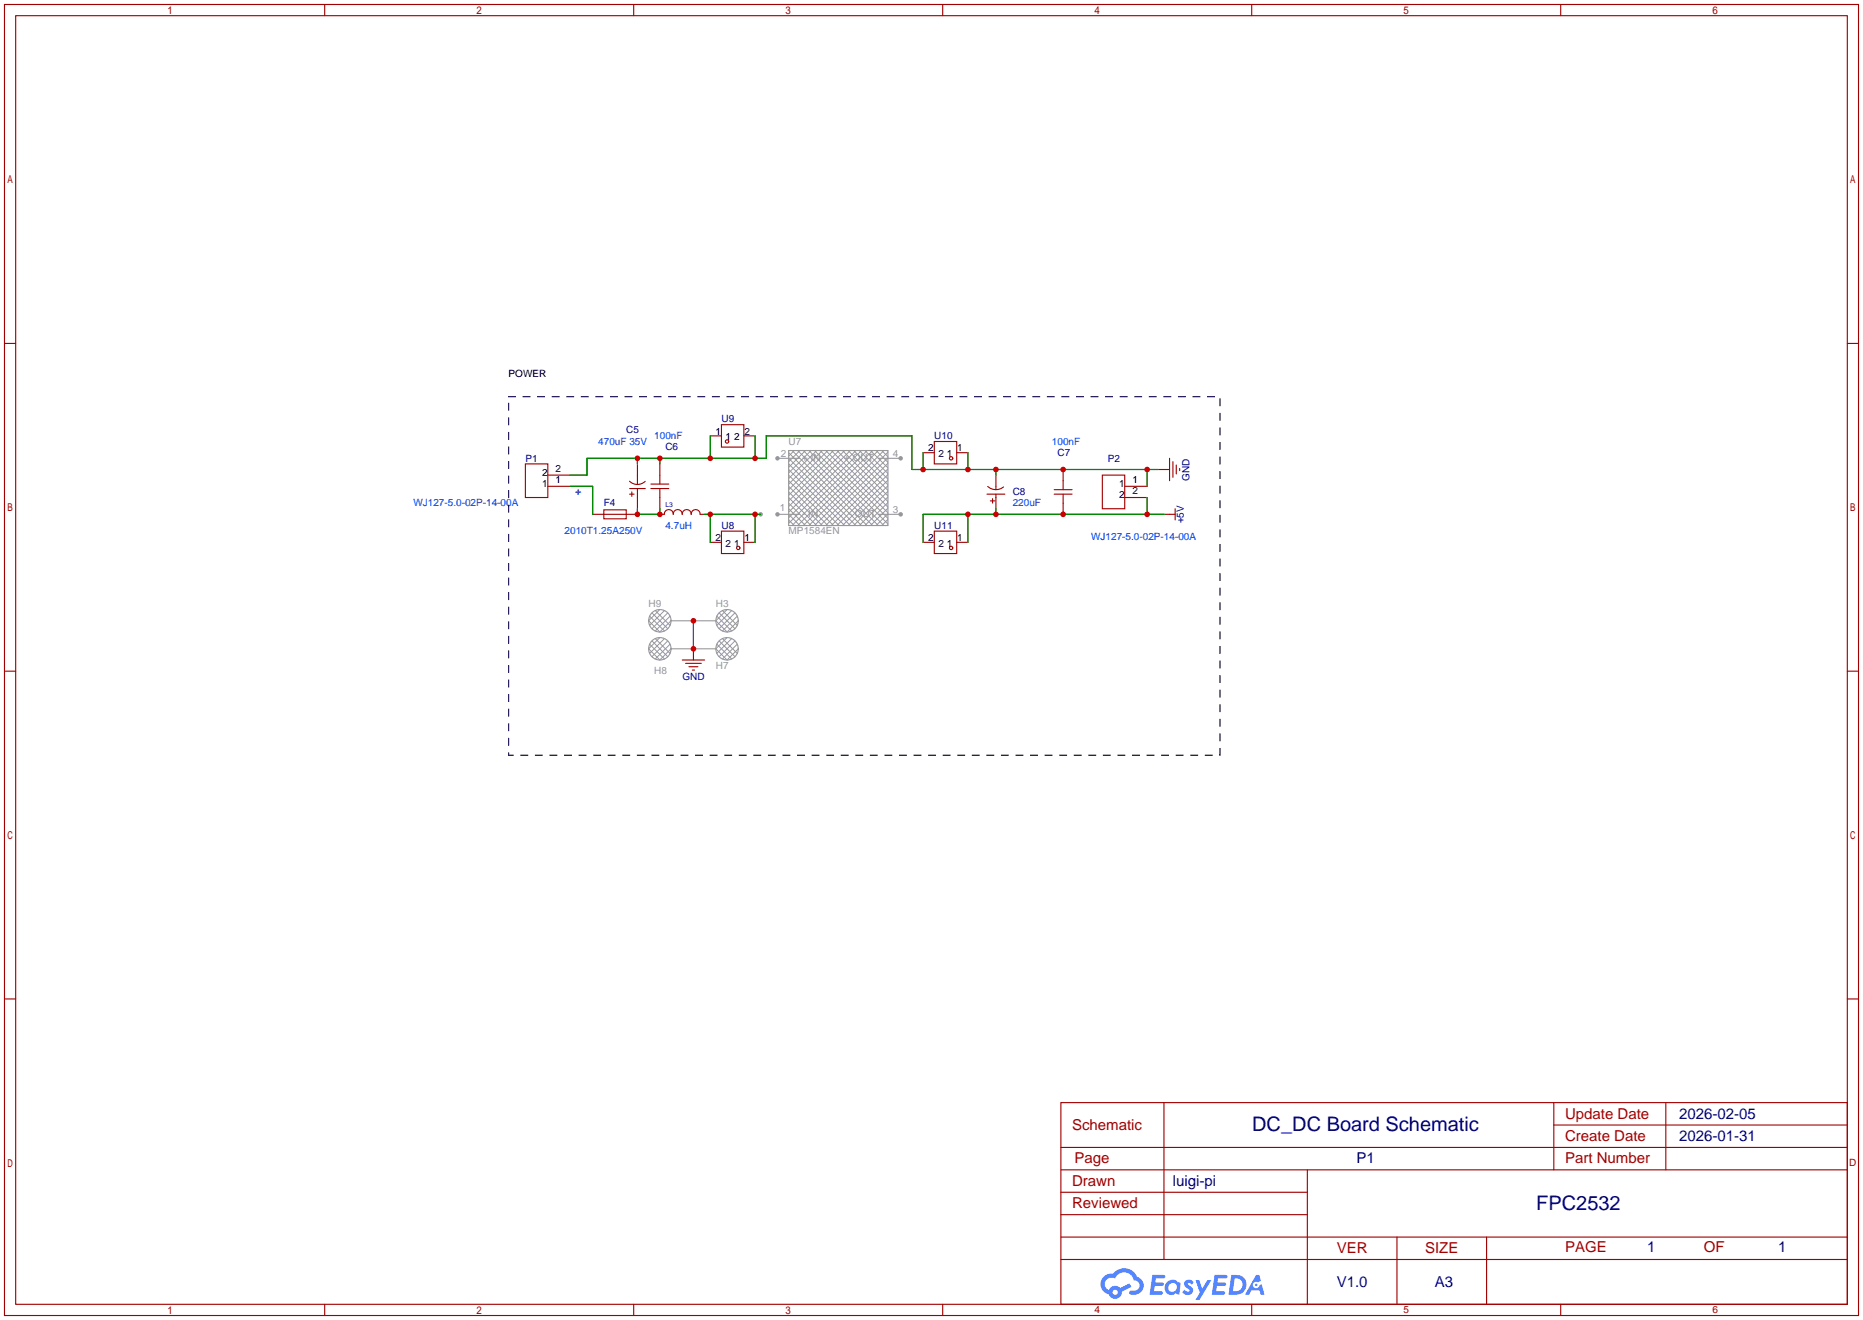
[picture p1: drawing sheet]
<svg xmlns="http://www.w3.org/2000/svg" width="422mm" height="299mm" viewBox="0 0 422 299" stroke-linecap="round" stroke-linejoin="round" font-family="sans-serif">
<g fill="#999">
<circle cx="176.3" cy="116.6" r=".51"/>
<circle cx="176.3" cy="103.9" r=".51"/>
<circle cx="204.2" cy="116.6" r=".51"/>
<circle cx="204.2" cy="103.9" r=".51"/>
<circle cx="172.5" cy="116.6" r=".51"/>
</g>
<g fill="none" stroke="#a10000" stroke-width=".25">
<path d="M1 1h420.4v297.2h-420.4zM3.6 3.6h415.2v292.1h-415.2zM73.6 1v2.6M143.7 1v2.6M213.7 1v2.6M283.8 1v2.6M353.9 1v2.6M1 77.9h2.6M418.8 77.9h2.6M1 152.1h2.6M418.8 152.1h2.6M1 226.4h2.6"/>
<path d="M418.8 226.4h2.6M240.5 249.9h178.3v45.8h-178.3zM263.9 249.9v35.6M352.3 249.9v15.3M352.3 255h66.5M377.7 249.9v15.3M240.5 270.3h55.9M240.5 265.2h178.3M240.5 275.3h55.9M240.5 260.1h178.3M296.4 265.2v30.5M73.6 295.7v2.5"/>
<path d="M143.7 295.7v2.5M213.7 295.7v2.5M240.5 285.5h178.3M240.5 280.4h178.3M283.8 295.7v2.5M316.7 280.4v15.3M337.1 280.4v15.3M353.9 295.7v2.5"/>
</g>
<g fill="#5487ff">
<path d="M268.8 290.3a1.3 1.3 0 0 1 1.8 .3l-.4 .6a.54 .54 0 0 0-.9-.2l.1 .2a1.28 1.28 0 0 1 .8 2 1.53 1.53 0 0 1-2.2-.3l.6-.6 .7 .5a.31 .31 0 0 0 .4-.3 .31 .31 0 0 0-.3-.3 1.12 1.12 0 0 1-.6-1.9z"/>
<path d="M271.1 290.2h.8l.7 1.9 1.1-1.9h1l-2.8 4.5h-.8l.9-1.7z"/>
<path d="M261.3 289h2.2a.46 .46 0 0 1 .6 .1 .46 .46 0 0 1 .1 .5l-.4 .2h-1.7l-.2 .9h1.7a.4 .4 0 0 1 .3 .4 .4 .4 0 0 1-.4 .4h-1.7l-.2 1.2h1.4a.46 .46 0 0 1 .5 .1 .46 .46 0 0 1 .1 .5l-.3 .2h-2.7z"/>
<path d="M275.4 289h2.2a.47 .47 0 0 1 .6 .1 .47 .47 0 0 1 .1 .5l-.4 .2h-1.7l-.2 .9h1.7a.4 .4 0 0 1 .3 .4 .4 .4 0 0 1-.4 .4h-1.7l-.2 1.2h1.4a.46 .46 0 0 1 .5 .1 .46 .46 0 0 1 .1 .5l-.3 .2h-2.6z"/>
<path d="M284.8 289h.7l.4 1.3-.7 .4a.75 .75 0 0 0-1.1 .3 .75 .75 0 0 0 .5 1 .75 .75 0 0 0 .9-.6l.6-.3 .6 2.4h-.9l-.2-1h-1.9l-.5 1h-.9z"/>
<path d="M279.2 289l-.7 4.5h1.5a2.27 2.27 0 0 0 2.6-2.3 2.27 2.27 0 0 0-2.7-2.2zM280 289.8a1.5 1.5 0 0 1 1.7 1.5 1.5 1.5 0 0 1-1.9 1.4h-.3z"/>
<path d="M264.6 290.6a1.6 1.6 0 0 0-.3 2.3 1.6 1.6 0 0 0 2.3 .2l.8 .4 .3-2.5-.2-.3h-.4a1.58 1.58 0 0 0-2.5-.1zM265.2 291.1a.98 .98 0 0 1 1.6 .5 .98 .98 0 0 1-1.1 1.2 .94 .94 0 0 1-.8-.6 .94 .94 0 0 1 .3-1.1z"/>
<path d="M250.2 289.4a2.37 2.37 0 0 0 1.2 4 1.54 1.54 0 0 0 1.7 1 1.54 1.54 0 0 0 1.3-1.6l2.1-1.1-.4-.8-2.1 1.1a1.57 1.57 0 0 0-2.6 .4 1.5 1.5 0 0 1-.7-2.1 1.5 1.5 0 0 1 2.1-.5 2.23 2.23 0 0 1 2.3-1.4 2.23 2.23 0 0 1 2 1.8 1.16 1.16 0 0 1 1.3 1.1 1.16 1.16 0 0 1-1.1 1.3h-.7a.47 .47 0 0 0-.6 .3 .47 .47 0 0 0 .4 .6 2.14 2.14 0 0 0 2.8-1.4 2.14 2.14 0 0 0-1.4-2.7 3.2 3.2 0 0 0-5.4-.7l-1.2 .1zM252.3 292.9a.58 .58 0 0 1 1.1 0 .58 .58 0 0 1-1.1 0z"/>
<circle cx="284.8" cy="291.3" r=".28"/>
</g>
<path d="M115.3 89.9h161.3v81.3h-161.3z" fill="none" stroke="#000" stroke-width=".25" stroke-dasharray="1.5 1.8"/>
<g fill="none" stroke="#a10000" stroke-width=".25">
<path d="M161 98.8h2.6M163.6 96.3h5.1v5h-5.1zM168.7 98.8h2.5M119.1 105.2h5.1v7.6h-5.1zM124.2 110.2h5.1M124.2 107.7h5.1M134.4 116.6h10.1M136.9 115.6h5.1v2h-5.1zM142.7 109.1a2.54 2.54 0 0 0 3.6 0M142.7 110.7h3.6M142.7 112h1.1M143.3 111.5v1"/>
<path d="M144.5 105.2v4.5M144.5 110.7v4.6M147.6 110.7h4M147.6 109.7h4M149.6 116.6h1a1.01 1.01 0 0 1 1-1.1 1.01 1.01 0 0 1 1 1.1 1.02 1.02 0 0 1 1.1-1.1 1.02 1.02 0 0 1 1 1.1 1.02 1.02 0 0 1 1-1.1 1.02 1.02 0 0 1 1 1.1 1.02 1.02 0 0 1 1-1.1 1.02 1.02 0 0 1 1 1.1M149.6 105.2v4.5M149.6 110.7v4.6M158.7 116.6h1.1M209.3 102.6h2.5M211.8 100.1h5.1v5.1h-5.1zM216.9 102.6h2.6M223.8 112h4"/>
<path d="M223.9 110.3a2.74 2.74 0 0 0 3.6 .1M224.5 113.5h1.1M225 113v1M225.8 107.7v3.3M225.8 112v3.3M239 112h4.1M239 111h4.1M241 106.4v4.6M241 112v4.6M249.9 107.7h5.1v7.6h-5.1zM255 110.2h5.1M255 112.8h5.1"/>
<path d="M262.6 106.4h2.6M263.9 116.6h2.5M265.2 103.9v5.1M265.9 104.6v3.6M266.4 115.3v2.6M266.7 105.4v2M267.5 106.2v.5M161 122.9h2.6M163.6 120.4h5.1v5.1h-5.1zM168.7 122.9h2.5M209.3 122.9h2.5M211.8 120.4h5.1v5.1h-5.1z"/>
<path d="M216.9 122.9h2.6M154.7 149.6h5.1M155.4 150.4h3.6M156.2 151.1h2M157 151.9h.5M157.2 147.1v2.5"/>
<circle cx="164.8" cy="100.1" r=".38"/>
<circle cx="215.6" cy="103.9" r=".38"/>
<circle cx="167.4" cy="124.2" r=".38"/>
<circle cx="215.6" cy="124.2" r=".38"/>
</g>
<g fill="none" stroke="#008700" stroke-width=".25">
<path d="M161 98.8v5.1M171.2 98.8v5.1M129.3 110.2h5.1v6.4M144.5 115.3v1.3h5.1v-1.3M144.5 103.9v1.3M149.6 103.9v1.3M159.8 116.6h12.7M161 116.6v6.3M171.2 116.6v6.3M209.3 102.6v3.8M219.5 102.6v3.8M219.5 116.6v6.3"/>
<path d="M225.8 106.4v1.3M225.8 115.3v1.3M260.1 106.4v3.8M260.1 112.8v3.8M262.6 106.4h-55.8v-7.6h-33.1v5.1h-40.6v3.8h-3.8M263.9 116.6h-54.6v6.3M157.2 140.7v6.4"/>
</g>
<g fill="none" stroke="#999" stroke-width=".25">
<path d="M176.3 116.6h5.1M176.3 103.9h5.1M178.8 102.1h22.5v17h-22.5zM199.1 116.6h5.1M199.1 103.9h5.1M152.1 140.7h10.2M152.1 147.1h10.2"/>
<circle cx="149.6" cy="147.1" r="2.54"/>
<circle cx="149.6" cy="140.7" r="2.54"/>
<circle cx="164.8" cy="140.7" r="2.54"/>
<circle cx="164.8" cy="147.1" r="2.54"/>
</g>
<g fill="none" stroke="#999" stroke-width=".23">
<path d="M178.8 117.9l1.3 1.2M178.8 116.6l2.6 2.5M178.8 115.3l3.8 3.8M178.8 114l5.1 5.1M178.8 112.8l6.4 6.3M178.8 111.5l7.6 7.6M178.8 110.2l8.9 8.9M178.8 109l10.2 10.1M178.8 107.7l11.4 11.4M178.8 106.4l12.7 12.7M178.8 105.2l14 13.9M178.8 103.9l15.3 15.2"/>
<path d="M178.8 102.6l16.5 16.5M179.6 102.1l17 17M180.1 102.1l-1.3 1.3M180.9 102.1l17 17M181.4 102.1l-2.6 2.6M182.1 102.1l17 17M182.6 102.1l-3.8 3.8M183.4 102.1l17 17M183.9 102.1l-5.1 5.1M184.7 102.1l16.6 16.7M185.2 102.1l-6.4 6.4M185.9 102.1l15.4 15.4"/>
<path d="M186.4 102.1l-7.6 7.6M187.2 102.1l14.1 14.1M187.7 102.1l-8.9 8.9M188.5 102.1l12.8 12.9M189 102.1l-10.2 10.2M189.8 102.1l11.5 11.6M190.2 102.1l-11.4 11.5M191 102.1l10.3 10.3M191.5 102.1l-12.7 12.7M192.3 102.1l9 9M192.8 102.1l-14 14M193.6 102.1l7.7 7.8"/>
<path d="M194.1 102.1l-15.3 15.3M194.8 102.1l6.5 6.5M195.3 102.1l-16.5 16.5M196.1 102.1l5.2 5.2M196.6 102.1l-17 17M197.4 102.1l3.9 4M197.9 102.1l-17 17M198.6 102.1l2.7 2.7M199.1 102.1l-17 17M199.9 102.1l1.4 1.4M200.4 102.1l-17 17M201.2 102.1l.1 .2"/>
<path d="M201.3 102.5l-16.6 16.6M201.3 103.8l-15.4 15.3M201.3 105l-14.1 14.1M201.3 106.3l-12.8 12.8M201.3 107.6l-11.5 11.5M201.3 108.8l-10.3 10.3M201.3 110.1l-9 9M201.3 111.4l-7.7 7.7M201.3 112.6l-6.5 6.5M201.3 113.9l-5.2 5.2M201.3 115.2l-3.9 3.9M201.3 116.5l-2.7 2.6"/>
<path d="M201.3 117.7l-1.4 1.4M201.3 119l-.1 .1M147.3 139.7l3.4 3.3M147.8 138.9l3.6 3.6M148.6 138.4l3.3 3.4M149.6 138.2l-2.5 2.5 2.5 2.6 2.5-2.6M150.7 138.4l-3.4 3.4M151.4 138.9l-3.6 3.6M151.9 139.7l-3.3 3.3M162.5 139.7l3.4 3.3M163.1 138.9l3.5 3.6M163.8 138.4l3.4 3.4"/>
<path d="M164.8 138.2l-2.5 2.5 2.5 2.6 2.6-2.6M165.9 138.4l-3.4 3.4M166.6 138.9l-3.5 3.6M167.2 139.7l-3.4 3.3M147.3 146l3.4 3.4M147.8 145.3l3.6 3.6M148.6 144.8l3.3 3.3M149.6 144.5l-2.5 2.6 2.5 2.5 2.5-2.5M150.7 144.8l-3.4 3.3M151.4 145.3l-3.6 3.6M151.9 146l-3.3 3.4M162.5 146l3.4 3.4"/>
<path d="M163.1 145.3l3.5 3.6M163.8 144.8l3.4 3.3M164.8 144.5l-2.5 2.6 2.5 2.5 2.6-2.5M165.9 144.8l-3.4 3.3M166.6 145.3l-3.5 3.6M167.2 146l-3.4 3.4"/>
</g>
<g fill="#c00">
<circle cx="144.5" cy="116.6" r=".63"/>
<circle cx="149.6" cy="116.6" r=".63"/>
<circle cx="171.2" cy="116.6" r=".63"/>
<circle cx="161" cy="116.6" r=".63"/>
<circle cx="157.2" cy="147.1" r=".63"/>
<circle cx="157.2" cy="140.7" r=".63"/>
<circle cx="260.1" cy="106.4" r=".63"/>
<circle cx="241" cy="106.4" r=".63"/>
<circle cx="225.8" cy="106.4" r=".63"/>
<circle cx="219.5" cy="106.4" r=".63"/>
<circle cx="209.3" cy="106.4" r=".63"/>
<circle cx="171.2" cy="103.9" r=".63"/>
<circle cx="161" cy="103.9" r=".63"/>
<circle cx="149.6" cy="103.9" r=".63"/>
<circle cx="144.5" cy="103.9" r=".63"/>
<circle cx="260.1" cy="116.6" r=".63"/>
<circle cx="241" cy="116.6" r=".63"/>
<circle cx="225.8" cy="116.6" r=".63"/>
<circle cx="219.5" cy="116.6" r=".63"/>
</g>
<g font-size="4.5" fill="#000080">
<text x="283.9" y="256.5">DC_DC Board Schematic</text>
<text x="348.3" y="274.2">FPC2532</text>
</g>
<g font-size="3.4" fill="#a00000">
<text x="243.1" y="256.1">Schematic</text>
<text x="354.8" y="253.6">Update Date</text>
<text x="243.6" y="263.7">Page</text>
<text x="354.8" y="258.6">Create Date</text>
<text x="354.8" y="263.7">Part Number</text>
<text x="243.1" y="268.8">Drawn</text>
<text x="243.1" y="273.9">Reviewed</text>
<text x="303.1" y="284">VER</text>
<text x="323.1" y="284">SIZE</text>
<text x="354.8" y="283.8">PAGE</text>
<text x="386.3" y="283.8">OF</text>
</g>
<g font-size="3.4" fill="#000080">
<text x="380.7" y="253.6">2026-02-05</text>
<text x="307.5" y="263.7">P1</text>
<text x="380.7" y="258.6">2026-01-31</text>
<text x="265.9" y="268.8">luigi-pi</text>
<text x="373.5" y="283.8">1</text>
<text x="403.2" y="283.8">1</text>
<text x="303.1" y="291.7">V1.0</text>
<text x="325.3" y="291.7">A3</text>
</g>
<g font-size="2.3">
<text x="115.3" y="85.6">POWER</text>
<text x="162.2" y="98.5">1</text>
<text x="164.5" y="99.8">1</text>
<text x="166.5" y="99.8">2</text>
<text x="168.8" y="98.5">2</text>
<text x="122.9" y="107.9">2</text>
<text x="126" y="106.9">2</text>
<text x="210.4" y="102.3">2</text>
<text x="212.8" y="103.6">2</text>
<text x="214.7" y="103.6">1</text>
<text x="217" y="102.3">1</text>
<text x="122.9" y="110.5">1</text>
<text x="126" y="109.4">1</text>
<text x="253.7" y="110.5">1</text>
<text x="253.7" y="113">2</text>
<text x="256.8" y="109.4">1</text>
<text x="256.8" y="112">2</text>
<text x="162.2" y="122.6">2</text>
<text x="164.5" y="123.9">2</text>
<text x="166.5" y="123.9">1</text>
<text x="168.8" y="122.6">1</text>
<text x="210.4" y="122.6">2</text>
<text x="212.8" y="123.9">2</text>
<text x="214.7" y="123.9">1</text>
<text x="217" y="122.6">1</text>
</g>
<g font-size="2.3" fill="#000080">
<text x="163.6" y="95.7">U9</text>
<text x="142" y="98.3">C5</text>
<text x="211.8" y="99.5">U10</text>
<text x="119.1" y="104.6">P1</text>
<text x="150.9" y="102.1">C6</text>
<text x="239.8" y="103.3">C7</text>
<text x="251.2" y="104.6">P2</text>
<text x="229.6" y="112.2">C8</text>
<text x="269.7" y="108.9" transform="rotate(-90 269.7 108.9)">GND</text>
<text x="136.9" y="114.8">F4</text>
<text x="163.6" y="119.9">U8</text>
<text x="211.8" y="119.9">U11</text>
<text x="268.4" y="118.6" transform="rotate(-90 268.4 118.6)">+5V</text>
<text x="154.7" y="154.1">GND</text>
</g>
<g font-size="2.3" fill="#00f">
<text x="135.6" y="100.8">470uF 35V</text>
<text x="148.3" y="99.5">100nF</text>
<text x="238.5" y="100.8">100nF</text>
<text x="130.5" y="112.2">+</text>
<text x="93.7" y="114.8">WJ127-5.0-02P-14-00A</text>
<text x="150.9" y="119.9">4.7uH</text>
<text x="229.6" y="114.8">220uF</text>
<text x="128" y="121.1">2010T1.25A250V</text>
<text x="247.4" y="122.4">WJ127-5.0-02P-14-00A</text>
</g>
<g font-size="2.3" fill="#999">
<text x="178.8" y="100.8">U7</text>
<text x="177" y="103.6">2</text>
<text x="181.9" y="104.6">+ IN</text>
<text x="191.4" y="104.6">+ OUT</text>
<text x="202.4" y="103.6">4</text>
<text x="176.8" y="115.8">1</text>
<text x="181.9" y="117.3">- IN</text>
<text x="192.5" y="117.3">- OUT</text>
<text x="202.4" y="116.3">3</text>
<text x="178.8" y="121.1">MP1584EN</text>
<text x="147.1" y="137.6">H9</text>
<text x="162.3" y="137.6">H3</text>
<text x="148.3" y="152.9">H8</text>
<text x="162.3" y="151.6">H7</text>
</g>
<g font-size="2.3" fill="#a00000">
<text x="419.3" y="264.3">D</text>
<text x="248.1" y="297.7">4</text>
<text x="318.2" y="297.7">5</text>
<text x="388.3" y="297.7">6</text>
</g>
<text font-size="1.5" fill="#000080" x="150.9" y="114.9">L3</text>
</svg>
